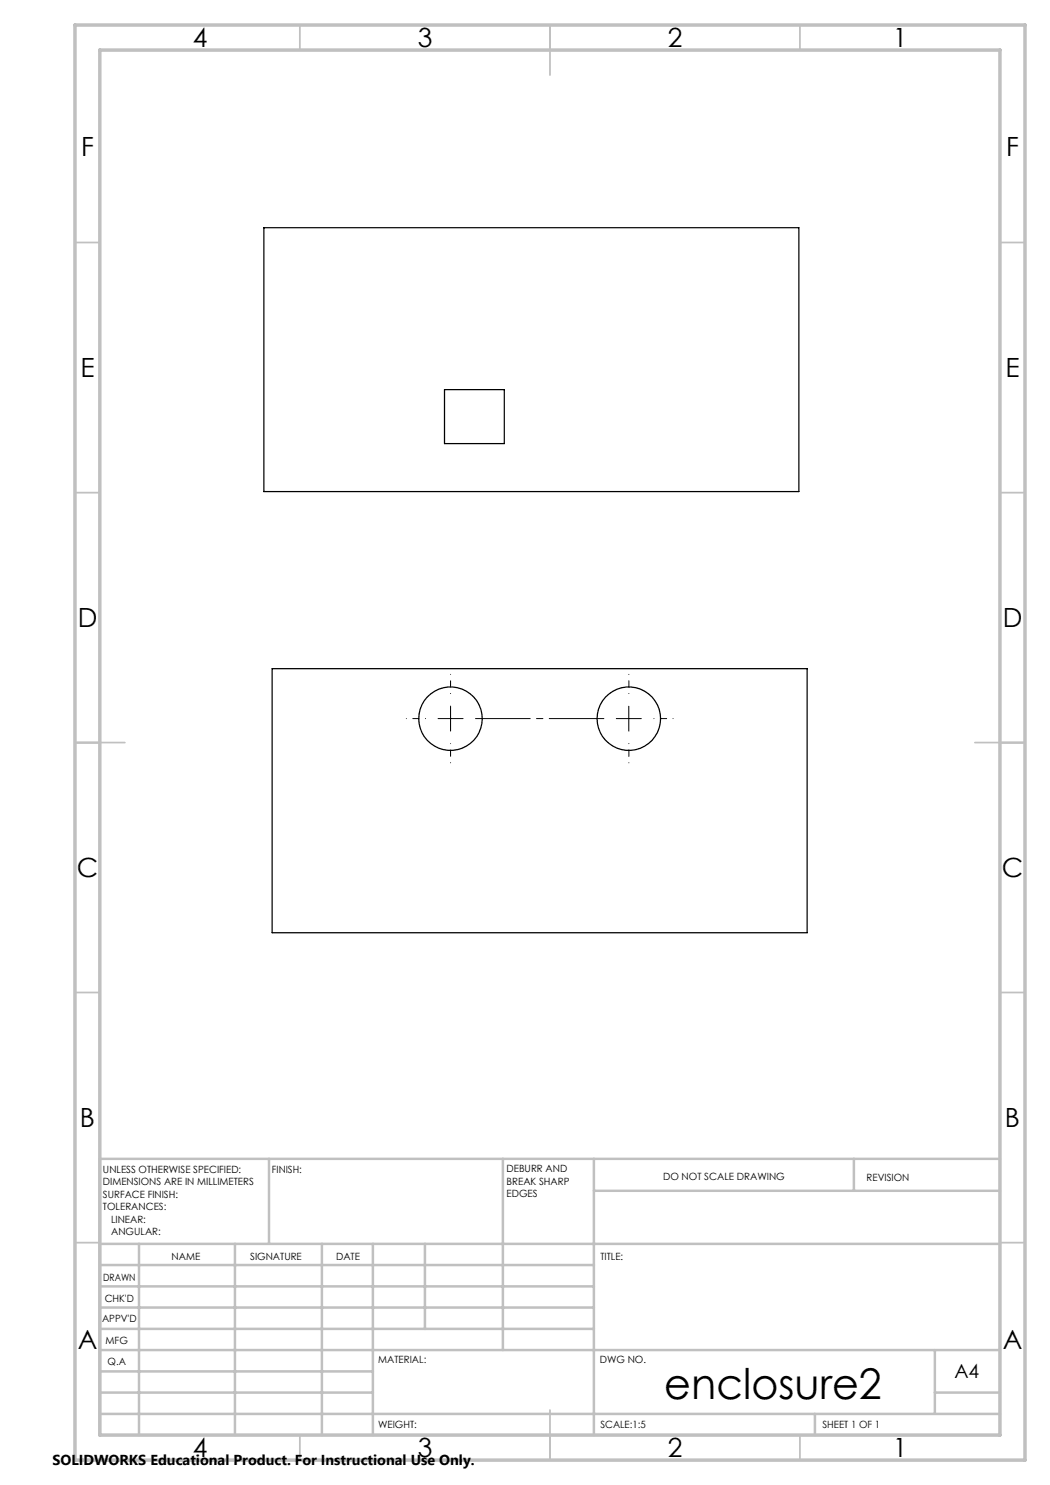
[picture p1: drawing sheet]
<svg xmlns="http://www.w3.org/2000/svg" width="210mm" height="297mm" viewBox="0 0 210 297" stroke-linecap="round" stroke-linejoin="round" font-family="sans-serif">
<path d="M90.1 138.7v-3.8M125.8 138.7v-3.8M85.1 143.7h-3.8M90.1 148.7v3.9M125.8 148.7v3.9M130.8 143.7h3.8" fill="none" stroke="#000" stroke-width=".2" stroke-dasharray="15.2 1.3 1.3 1.3" stroke-dashoffset="15.2"/>
<path d="M90.1 143.7v-2.5M90.1 143.7h-2.5M90.1 143.7v2.5M90.1 143.7h2.5" fill="none" stroke="#000" stroke-width=".2" stroke-dasharray="15.2 1.3 1.3 1.3"/>
<path d="M95.1 143.7h25.7" fill="none" stroke="#000" stroke-width=".2" stroke-dasharray="15.2 1.3 1.3 1.3" stroke-dashoffset="4.3"/>
<path d="M123.3 143.7h5M125.8 141.2v5" fill="none" stroke="#000" stroke-width=".2"/>
<g fill="none" stroke="#c0c0c0" stroke-width=".35">
<path d="M60 5v5M110 5v10M160 5v5M15 48.5h5M200 48.5h5M15 98.5h5M200 98.5h5M15 148.5h10M195 148.5h10M15 198.5h5M200 198.5h5M15 248.5h5"/>
<path d="M200 248.5h5M60 287v5M110 282v10M160 287v5"/>
</g>
<g fill="none" stroke="#c0c0c0" stroke-width=".5">
<path d="M53.8 231.8v17M100.6 231.8v38.2M118.8 231.8v55.2M118.8 238.2h81.2M170.8 231.8v6.4M200 231.8h-180v55.2M20 248.8h180M20 257.3h98.8M20 253h98.8M27.8 248.8v38.2M47 248.8v38.2M64.4 248.8v38.2"/>
<path d="M74.6 248.8v38.2M85 248.8v17M20 265.8h98.8M20 261.5h98.8M20 278.5h54.6M20 274.3h54.6M20 270h180M187 278.5h13M187 270v12.8M20 282.8h180M163 282.8v4.2"/>
</g>
<path d="M15 5h190v287h-190zM20 10h180v277h-180z" fill="none" stroke="#c0c0c0" stroke-width=".7"/>
<g fill="none" stroke="#000" stroke-width=".25">
<path d="M52.8 45.5h107v52.8h-107zM88.9 77.9h12v10.8h-12zM54.4 133.7h107v52.8h-107z"/>
<circle cx="90.1" cy="143.7" r="6.3"/>
<circle cx="125.8" cy="143.7" r="6.3"/>
</g>
<text font-size="8.5" x="132.9" y="279.7">enclosure2</text>
<g font-size="5.3">
<text x="38.5" y="9.5">4</text>
<text x="83.5" y="9.5">3</text>
<text x="133.6" y="9.5">2</text>
<text x="178.6" y="9.5">1</text>
<text x="16.2" y="31.2">F</text>
<text x="201.2" y="31.2">F</text>
<text x="16.1" y="75.5">E</text>
<text x="201.1" y="75.5">E</text>
<text x="15.5" y="125.5">D</text>
<text x="200.5" y="125.5">D</text>
<text x="15.4" y="175.5">C</text>
<text x="200.4" y="175.5">C</text>
<text x="16" y="225.5">B</text>
<text x="201" y="225.5">B</text>
<text x="15.5" y="269.7">A</text>
<text x="200.5" y="269.7">A</text>
<text x="38.5" y="291.5">4</text>
<text x="83.5" y="291.5">3</text>
<text x="133.6" y="291.5">2</text>
<text x="178.6" y="291.5">1</text>
</g>
<text font-size="3.9" x="190.9" y="275.5">A4</text>
<text font-size="2.9" x="10.5" y="292.9">SOLIDWORKS Educational Product. For Instructional Use Only.</text>
<g font-size="2">
<text x="20.6" y="234.6">UNLESS OTHERWISE SPECIFIED:</text>
<text x="20.6" y="237.1">DIMENSIONS ARE IN MILLIMETERS</text>
<text x="20.6" y="239.6">SURFACE FINISH:</text>
<text x="54.4" y="234.6">FINISH:</text>
<text x="101.3" y="234.5">DEBURR AND</text>
<text x="101.3" y="237">BREAK SHARP</text>
<text x="101.3" y="239.5">EDGES</text>
<text x="132.6" y="236">DO NOT SCALE DRAWING</text>
<text x="173.3" y="236.2">REVISION</text>
<text x="20.6" y="242.1">TOLERANCES:</text>
<text x="22.2" y="244.6">LINEAR:</text>
<text x="22.2" y="247.1">ANGULAR:</text>
<text x="34.3" y="252">NAME</text>
<text x="50" y="251.9">SIGNATURE</text>
<text x="67.2" y="251.9">DATE</text>
<text x="120.1" y="251.9">TITLE:</text>
<text x="20.6" y="256.1">DRAWN</text>
<text x="20.9" y="260.3">CHK'D</text>
<text x="20.4" y="264.4">APPV'D</text>
<text x="21.1" y="268.8">MFG</text>
<text x="21.5" y="273">Q.A</text>
<text x="75.6" y="272.5">MATERIAL:</text>
<text x="120" y="272.5">DWG NO.</text>
<text x="75.6" y="285.5">WEIGHT:</text>
<text x="120.1" y="285.6">SCALE:1:5</text>
<text x="164.5" y="285.6">SHEET 1 OF 1</text>
</g>
</svg>
